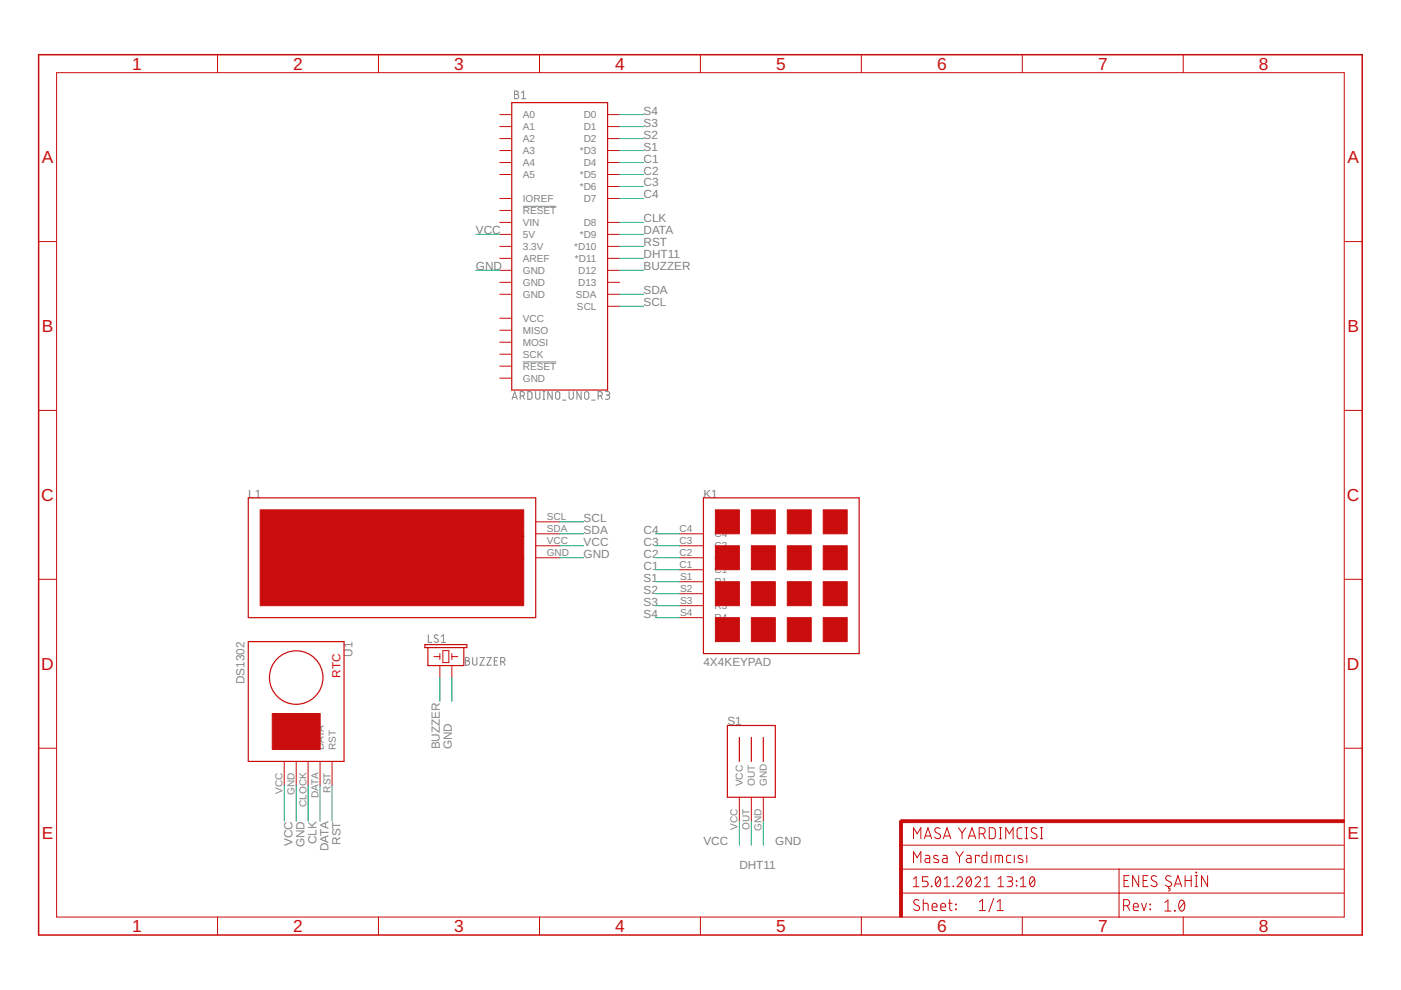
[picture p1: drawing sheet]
<?xml version="1.0" encoding="utf-8"?>
<!DOCTYPE eagle SYSTEM "eagle.dtd">
<!--
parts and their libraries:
SparkFun-Boards: Licensing: Creative Commons ShareAlike 4.0 International - https://creativecommons.org/licenses/by-sa/4.0
-->
<eagle version="9.6.2">
<drawing>
<settings>
<setting alwaysvectorfont="no"/>
<setting verticaltext="up"/>
</settings>
<grid distance="0.1" unitdist="inch" unit="inch" style="lines" multiple="1" display="yes" altdistance="0.01" altunitdist="inch" altunit="inch"/>
<schematic xreflabel="%F%N/%S.%C%R" xrefpart="/%S.%C%R">
<libraries>
<library name="SparkFun-Boards">
<symbols>
<symbol name="ARDUINO_R3">
<wire x1="-10.16" y1="-30.48" x2="-10.16" y2="30.48" width="0.254" layer="94"/>
<wire x1="-10.16" y1="30.48" x2="10.16" y2="30.48" width="0.254" layer="94"/>
<wire x1="10.16" y1="30.48" x2="10.16" y2="-30.48" width="0.254" layer="94"/>
<wire x1="10.16" y1="-30.48" x2="-10.16" y2="-30.48" width="0.254" layer="94"/>
<text x="-9.652" y="31.242" size="1.778" layer="95" font="vector">&gt;Name</text>
<text x="-10.16" y="-30.734" size="1.778" layer="96" font="vector" align="top-left">&gt;Value</text>
<pin name="D0" x="12.7" y="27.94" visible="pin" length="short" rot="R180"/>
<pin name="D1" x="12.7" y="25.4" visible="pin" length="short" rot="R180"/>
<pin name="D2" x="12.7" y="22.86" visible="pin" length="short" rot="R180"/>
<pin name="*D3" x="12.7" y="20.32" visible="pin" length="short" rot="R180"/>
<pin name="D4" x="12.7" y="17.78" visible="pin" length="short" rot="R180"/>
<pin name="*D5" x="12.7" y="15.24" visible="pin" length="short" rot="R180"/>
<pin name="*D6" x="12.7" y="12.7" visible="pin" length="short" rot="R180"/>
<pin name="D7" x="12.7" y="10.16" visible="pin" length="short" rot="R180"/>
<pin name="D8" x="12.7" y="5.08" visible="pin" length="short" rot="R180"/>
<pin name="*D9" x="12.7" y="2.54" visible="pin" length="short" rot="R180"/>
<pin name="*D10" x="12.7" y="0" visible="pin" length="short" rot="R180"/>
<pin name="*D11" x="12.7" y="-2.54" visible="pin" length="short" rot="R180"/>
<pin name="D12" x="12.7" y="-5.08" visible="pin" length="short" rot="R180"/>
<pin name="D13" x="12.7" y="-7.62" visible="pin" length="short" rot="R180"/>
<pin name="A0" x="-12.7" y="27.94" visible="pin" length="short"/>
<pin name="A1" x="-12.7" y="25.4" visible="pin" length="short"/>
<pin name="A2" x="-12.7" y="22.86" visible="pin" length="short"/>
<pin name="A3" x="-12.7" y="20.32" visible="pin" length="short"/>
<pin name="A4" x="-12.7" y="17.78" visible="pin" length="short"/>
<pin name="A5" x="-12.7" y="15.24" visible="pin" length="short"/>
<pin name="VIN" x="-12.7" y="5.08" visible="pin" length="short"/>
<pin name="!RESET!@1" x="-12.7" y="7.62" visible="pin" length="short"/>
<pin name="5V" x="-12.7" y="2.54" visible="pin" length="short"/>
<pin name="AREF" x="-12.7" y="-2.54" visible="pin" length="short"/>
<pin name="GND@2" x="-12.7" y="-5.08" visible="pin" length="short"/>
<pin name="GND@1" x="-12.7" y="-7.62" visible="pin" length="short"/>
<pin name="GND@0" x="-12.7" y="-10.16" visible="pin" length="short"/>
<pin name="3.3V" x="-12.7" y="0" visible="pin" length="short"/>
<pin name="IOREF" x="-12.7" y="10.16" visible="pin" length="short"/>
<pin name="SDA" x="12.7" y="-10.16" visible="pin" length="short" rot="R180"/>
<pin name="SCL" x="12.7" y="-12.7" visible="pin" length="short" rot="R180"/>
<pin name="VCC" x="-12.7" y="-15.24" visible="pin" length="short"/>
<pin name="MISO" x="-12.7" y="-17.78" visible="pin" length="short"/>
<pin name="MOSI" x="-12.7" y="-20.32" visible="pin" length="short"/>
<pin name="SCK" x="-12.7" y="-22.86" visible="pin" length="short"/>
<pin name="!RESET!@2" x="-12.7" y="-25.4" visible="pin" length="short"/>
<pin name="GND" x="-12.7" y="-27.94" visible="pin" length="short"/>
</symbol>
</symbols>
<devicesets>
<deviceset name="ARDUINO_UNO_R3" prefix="B">
<gates>
<gate name="G$1" symbol="ARDUINO_R3" x="0" y="0"/>
</gates>
<devices>
<device name="" package="ARDUINO_R3">
<connects>
<connect gate="G$1" pin="!RESET!@1" pad="RESET@1"/>
<connect gate="G$1" pin="!RESET!@2" pad="RESET@2"/>
<connect gate="G$1" pin="*D10" pad="D10"/>
<connect gate="G$1" pin="*D11" pad="D11"/>
<connect gate="G$1" pin="*D3" pad="D3"/>
<connect gate="G$1" pin="*D5" pad="D5"/>
<connect gate="G$1" pin="*D6" pad="D6"/>
<connect gate="G$1" pin="*D9" pad="D9"/>
<connect gate="G$1" pin="3.3V" pad="3.3V"/>
<connect gate="G$1" pin="5V" pad="5V"/>
<connect gate="G$1" pin="A0" pad="A0"/>
<connect gate="G$1" pin="A1" pad="A1"/>
<connect gate="G$1" pin="A2" pad="A2"/>
<connect gate="G$1" pin="A3" pad="A3"/>
<connect gate="G$1" pin="A4" pad="A4"/>
<connect gate="G$1" pin="A5" pad="A5"/>
<connect gate="G$1" pin="AREF" pad="AREF"/>
<connect gate="G$1" pin="D0" pad="D0"/>
<connect gate="G$1" pin="D1" pad="D1"/>
<connect gate="G$1" pin="D12" pad="D12"/>
<connect gate="G$1" pin="D13" pad="D13"/>
<connect gate="G$1" pin="D2" pad="D2"/>
<connect gate="G$1" pin="D4" pad="D4"/>
<connect gate="G$1" pin="D7" pad="D7"/>
<connect gate="G$1" pin="D8" pad="D8"/>
<connect gate="G$1" pin="GND" pad="GND@1"/>
<connect gate="G$1" pin="GND@0" pad="GND@2"/>
<connect gate="G$1" pin="GND@1" pad="GND@3"/>
<connect gate="G$1" pin="GND@2" pad="GND@4"/>
<connect gate="G$1" pin="IOREF" pad="IOREF"/>
<connect gate="G$1" pin="MISO" pad="MISO"/>
<connect gate="G$1" pin="MOSI" pad="MOSI"/>
<connect gate="G$1" pin="SCK" pad="SCK"/>
<connect gate="G$1" pin="SCL" pad="SCL"/>
<connect gate="G$1" pin="SDA" pad="SDA"/>
<connect gate="G$1" pin="VCC" pad="VCC"/>
<connect gate="G$1" pin="VIN" pad="VIN"/>
</connects>
<package3dinstances>
<package3dinstance package3d_urn="urn:adsk.eagle:package:37330/1"/>
</package3dinstances>
<technologies>
<technology name=""/>
</technologies>
</device>
<device name="NO_HOLES" package="ARDUINO_R3_NO_HOLES">
<connects>
<connect gate="G$1" pin="!RESET!@1" pad="RESET@1"/>
<connect gate="G$1" pin="!RESET!@2" pad="RESET@2"/>
<connect gate="G$1" pin="*D10" pad="D10"/>
<connect gate="G$1" pin="*D11" pad="D11"/>
<connect gate="G$1" pin="*D3" pad="D3"/>
<connect gate="G$1" pin="*D5" pad="D5"/>
<connect gate="G$1" pin="*D6" pad="D6"/>
<connect gate="G$1" pin="*D9" pad="D9"/>
<connect gate="G$1" pin="3.3V" pad="3.3V"/>
<connect gate="G$1" pin="5V" pad="5V"/>
<connect gate="G$1" pin="A0" pad="A0"/>
<connect gate="G$1" pin="A1" pad="A1"/>
<connect gate="G$1" pin="A2" pad="A2"/>
<connect gate="G$1" pin="A3" pad="A3"/>
<connect gate="G$1" pin="A4" pad="A4"/>
<connect gate="G$1" pin="A5" pad="A5"/>
<connect gate="G$1" pin="AREF" pad="AREF"/>
<connect gate="G$1" pin="D0" pad="D0"/>
<connect gate="G$1" pin="D1" pad="D1"/>
<connect gate="G$1" pin="D12" pad="D12"/>
<connect gate="G$1" pin="D13" pad="D13"/>
<connect gate="G$1" pin="D2" pad="D2"/>
<connect gate="G$1" pin="D4" pad="D4"/>
<connect gate="G$1" pin="D7" pad="D7"/>
<connect gate="G$1" pin="D8" pad="D8"/>
<connect gate="G$1" pin="GND" pad="GND@1"/>
<connect gate="G$1" pin="GND@0" pad="GND@2"/>
<connect gate="G$1" pin="GND@1" pad="GND@3"/>
<connect gate="G$1" pin="GND@2" pad="GND@4"/>
<connect gate="G$1" pin="IOREF" pad="IOREF"/>
<connect gate="G$1" pin="MISO" pad="MISO"/>
<connect gate="G$1" pin="MOSI" pad="MOSI"/>
<connect gate="G$1" pin="SCK" pad="SCK"/>
<connect gate="G$1" pin="SCL" pad="SCL"/>
<connect gate="G$1" pin="SDA" pad="SDA"/>
<connect gate="G$1" pin="VCC" pad="VCC"/>
<connect gate="G$1" pin="VIN" pad="VIN"/>
</connects>
<package3dinstances>
<package3dinstance package3d_urn="urn:adsk.eagle:package:37331/1"/>
</package3dinstances>
<technologies>
<technology name=""/>
</technologies>
</device>
</devices>
</deviceset>
</devicesets>
</library>
<library name="MASA YARDIMCISI">
<symbols>
<symbol name="DS1302">
<wire x1="-12.7" y1="10.16" x2="12.7" y2="10.16" width="0.254" layer="94"/>
<wire x1="12.7" y1="10.16" x2="12.7" y2="-10.16" width="0.254" layer="94"/>
<wire x1="12.7" y1="-10.16" x2="-12.7" y2="-10.16" width="0.254" layer="94"/>
<wire x1="-12.7" y1="-10.16" x2="-12.7" y2="10.16" width="0.254" layer="94"/>
<circle x="-5.08" y="0" radius="5.6796125" width="0.254" layer="94"/>
<rectangle x1="2.54" y1="-5.08" x2="10.16" y2="5.08" layer="94"/>
<pin name="RST" x="17.78" y="7.62" length="middle" rot="R180"/>
<pin name="DATA" x="17.78" y="5.08" length="middle" rot="R180"/>
<pin name="CLOCK" x="17.78" y="2.54" length="middle" rot="R180"/>
<pin name="GND" x="17.78" y="0" length="middle" rot="R180"/>
<pin name="VCC" x="17.78" y="-2.54" length="middle" rot="R180"/>
<text x="-12.7" y="10.16" size="1.778" layer="95">&gt;NAME</text>
<text x="-12.7" y="-12.7" size="1.778" layer="96">&gt;VALUE</text>
<text x="-10.16" y="7.62" size="1.778" layer="94">RTC</text>
</symbol>
<symbol name="16X2_LCD">
<wire x1="-30.48" y1="12.7" x2="30.48" y2="12.7" width="0.254" layer="94"/>
<wire x1="30.48" y1="12.7" x2="30.48" y2="-12.7" width="0.254" layer="94"/>
<wire x1="30.48" y1="-12.7" x2="-30.48" y2="-12.7" width="0.254" layer="94"/>
<wire x1="-30.48" y1="-12.7" x2="-30.48" y2="12.7" width="0.254" layer="94"/>
<rectangle x1="-27.94" y1="-10.16" x2="27.94" y2="10.16" layer="94"/>
<pin name="SCL" x="35.56" y="7.62" length="middle" rot="R180"/>
<pin name="SDA" x="35.56" y="5.08" length="middle" rot="R180"/>
<pin name="VCC" x="35.56" y="2.54" length="middle" rot="R180"/>
<pin name="GND" x="35.56" y="0" length="middle" rot="R180"/>
<text x="-30.48" y="12.7" size="1.778" layer="95">&gt;NAME</text>
<text x="-30.48" y="-15.24" size="1.778" layer="96">&gt;VALUE</text>
</symbol>
<symbol name="4X4_KEYPAD">
<wire x1="-17.78" y1="17.78" x2="15.24" y2="17.78" width="0.254" layer="94"/>
<wire x1="15.24" y1="17.78" x2="15.24" y2="-15.24" width="0.254" layer="94"/>
<wire x1="15.24" y1="-15.24" x2="-17.78" y2="-15.24" width="0.254" layer="94"/>
<wire x1="-17.78" y1="-15.24" x2="-17.78" y2="17.78" width="0.254" layer="94"/>
<rectangle x1="-15.24" y1="10.16" x2="-10.16" y2="15.24" layer="94"/>
<rectangle x1="-7.62" y1="10.16" x2="-2.54" y2="15.24" layer="94"/>
<rectangle x1="0" y1="10.16" x2="5.08" y2="15.24" layer="94"/>
<rectangle x1="7.62" y1="10.16" x2="12.7" y2="15.24" layer="94"/>
<rectangle x1="-15.24" y1="2.54" x2="-10.16" y2="7.62" layer="94"/>
<rectangle x1="-7.62" y1="2.54" x2="-2.54" y2="7.62" layer="94"/>
<rectangle x1="0" y1="2.54" x2="5.08" y2="7.62" layer="94"/>
<rectangle x1="7.62" y1="2.54" x2="12.7" y2="7.62" layer="94"/>
<rectangle x1="-15.24" y1="-5.08" x2="-10.16" y2="0" layer="94"/>
<rectangle x1="-7.62" y1="-5.08" x2="-2.54" y2="0" layer="94"/>
<rectangle x1="0" y1="-5.08" x2="5.08" y2="0" layer="94"/>
<rectangle x1="7.62" y1="-5.08" x2="12.7" y2="0" layer="94"/>
<rectangle x1="-15.24" y1="-12.7" x2="-10.16" y2="-7.62" layer="94"/>
<rectangle x1="-7.62" y1="-12.7" x2="-2.54" y2="-7.62" layer="94"/>
<rectangle x1="0" y1="-12.7" x2="5.08" y2="-7.62" layer="94"/>
<rectangle x1="7.62" y1="-12.7" x2="12.7" y2="-7.62" layer="94"/>
<pin name="R3" x="-22.86" y="-5.08" length="middle"/>
<pin name="R2" x="-22.86" y="-2.54" length="middle"/>
<pin name="R1" x="-22.86" y="0" length="middle"/>
<pin name="C1" x="-22.86" y="2.54" length="middle"/>
<pin name="C2" x="-22.86" y="5.08" length="middle"/>
<pin name="C3" x="-22.86" y="7.62" length="middle"/>
<pin name="C4" x="-22.86" y="10.16" length="middle"/>
<pin name="R4" x="-22.86" y="-7.62" length="middle"/>
<text x="-17.78" y="17.78" size="1.778" layer="95">&gt;NAME</text>
<text x="-17.78" y="-17.78" size="1.778" layer="96">&gt;VALUE</text>
</symbol>
<symbol name="DHT11">
<wire x1="-5.08" y1="12.7" x2="5.08" y2="12.7" width="0.254" layer="94"/>
<wire x1="5.08" y1="12.7" x2="5.08" y2="-2.54" width="0.254" layer="94"/>
<wire x1="5.08" y1="-2.54" x2="-5.08" y2="-2.54" width="0.254" layer="94"/>
<wire x1="-5.08" y1="-2.54" x2="-5.08" y2="12.7" width="0.254" layer="94"/>
<pin name="VCC" x="-2.54" y="-7.62" length="middle" rot="R90"/>
<pin name="OUT" x="0" y="-7.62" length="middle" rot="R90"/>
<pin name="GND" x="2.54" y="-7.62" length="middle" rot="R90"/>
<wire x1="-2.54" y1="10.16" x2="-2.54" y2="5.08" width="0.254" layer="94"/>
<wire x1="0" y1="10.16" x2="0" y2="5.08" width="0.254" layer="94"/>
<wire x1="2.54" y1="10.16" x2="2.54" y2="5.08" width="0.254" layer="94"/>
<text x="-5.08" y="12.7" size="1.778" layer="95">&gt;NAME</text>
<text x="5.08" y="-5.08" size="1.778" layer="96">&gt;VALUE</text>
</symbol>
</symbols>
<devicesets>
<deviceset name="DS1302" prefix="U" uservalue="yes">
<gates>
<gate name="G$1" symbol="DS1302" x="-43.18" y="12.7"/>
</gates>
<devices>
<device name="" package="DS1302">
<connects>
<connect gate="G$1" pin="CLOCK" pad="CLOCK"/>
<connect gate="G$1" pin="DATA" pad="DATA"/>
<connect gate="G$1" pin="GND" pad="GND"/>
<connect gate="G$1" pin="RST" pad="RST"/>
<connect gate="G$1" pin="VCC" pad="VCC"/>
</connects>
<technologies>
<technology name=""/>
</technologies>
</device>
</devices>
</deviceset>
<deviceset name="16X2_LCD" prefix="L" uservalue="yes">
<gates>
<gate name="G$1" symbol="16X2_LCD" x="-38.1" y="5.08"/>
</gates>
<devices>
<device name="" package="16X2_LCD">
<connects>
<connect gate="G$1" pin="GND" pad="GND"/>
<connect gate="G$1" pin="SCL" pad="SCL"/>
<connect gate="G$1" pin="SDA" pad="SDA"/>
<connect gate="G$1" pin="VCC" pad="VCC"/>
</connects>
<technologies>
<technology name=""/>
</technologies>
</device>
</devices>
</deviceset>
<deviceset name="4X4_KEYPAD" prefix="K" uservalue="yes">
<gates>
<gate name="G$1" symbol="4X4_KEYPAD" x="-20.32" y="-5.08"/>
</gates>
<devices>
<device name="" package="4X4_KEYPAD">
<connects>
<connect gate="G$1" pin="C1" pad="C1"/>
<connect gate="G$1" pin="C2" pad="C2"/>
<connect gate="G$1" pin="C3" pad="C3"/>
<connect gate="G$1" pin="C4" pad="C4"/>
<connect gate="G$1" pin="R1" pad="S1"/>
<connect gate="G$1" pin="R2" pad="S2"/>
<connect gate="G$1" pin="R3" pad="S3"/>
<connect gate="G$1" pin="R4" pad="S4"/>
</connects>
<technologies>
<technology name=""/>
</technologies>
</device>
</devices>
</deviceset>
<deviceset name="DHT11" prefix="S" uservalue="yes">
<gates>
<gate name="G$1" symbol="DHT11" x="-50.8" y="-5.08"/>
</gates>
<devices>
<device name="" package="DHT11">
<connects>
<connect gate="G$1" pin="GND" pad="GND"/>
<connect gate="G$1" pin="OUT" pad="OUT"/>
<connect gate="G$1" pin="VCC" pad="VCC"/>
</connects>
<technologies>
<technology name=""/>
</technologies>
</device>
</devices>
</deviceset>
</devicesets>
</library>
<library name="SparkFun-Electromechanical">
<symbols>
<symbol name="BUZZER">
<wire x1="-1.27" y1="1.905" x2="0" y2="1.905" width="0.1524" layer="94"/>
<wire x1="0" y1="1.905" x2="0" y2="2.54" width="0.1524" layer="94"/>
<wire x1="0" y1="1.905" x2="0" y2="1.27" width="0.1524" layer="94"/>
<wire x1="0.635" y1="3.175" x2="0.635" y2="0.635" width="0.1524" layer="94"/>
<wire x1="0.635" y1="0.635" x2="1.905" y2="0.635" width="0.1524" layer="94"/>
<wire x1="1.905" y1="0.635" x2="1.905" y2="3.175" width="0.1524" layer="94"/>
<wire x1="1.905" y1="3.175" x2="0.635" y2="3.175" width="0.1524" layer="94"/>
<wire x1="2.54" y1="2.54" x2="2.54" y2="1.905" width="0.1524" layer="94"/>
<wire x1="2.54" y1="1.905" x2="3.81" y2="1.905" width="0.1524" layer="94"/>
<wire x1="2.54" y1="1.905" x2="2.54" y2="1.27" width="0.1524" layer="94"/>
<wire x1="5.08" y1="0" x2="5.08" y2="3.81" width="0.254" layer="94"/>
<wire x1="5.08" y1="3.81" x2="5.715" y2="3.81" width="0.254" layer="94"/>
<wire x1="5.715" y1="3.81" x2="5.715" y2="4.445" width="0.254" layer="94"/>
<wire x1="5.715" y1="4.445" x2="-3.175" y2="4.445" width="0.254" layer="94"/>
<wire x1="-3.175" y1="4.445" x2="-3.175" y2="3.81" width="0.254" layer="94"/>
<wire x1="-3.175" y1="3.81" x2="-2.54" y2="3.81" width="0.254" layer="94"/>
<wire x1="-2.54" y1="3.81" x2="-2.54" y2="0" width="0.254" layer="94"/>
<wire x1="-2.54" y1="3.81" x2="5.08" y2="3.81" width="0.254" layer="94"/>
<wire x1="-2.54" y1="0" x2="5.08" y2="0" width="0.254" layer="94"/>
<text x="-2.54" y="4.826" size="1.778" layer="95" font="vector">&gt;NAME</text>
<text x="5.334" y="0" size="1.778" layer="96" font="vector">&gt;VALUE</text>
<pin name="2" x="2.54" y="-2.54" visible="off" length="short" direction="pas" rot="R90"/>
<pin name="1" x="0" y="-2.54" visible="off" length="short" direction="pas" rot="R90"/>
</symbol>
</symbols>
<devicesets>
<deviceset name="BUZZER" prefix="LS">
<gates>
<gate name="G$1" symbol="BUZZER" x="0" y="0"/>
</gates>
<devices>
<device name="-PTH" package="BUZZER-12MM">
<connects>
<connect gate="G$1" pin="1" pad="+"/>
<connect gate="G$1" pin="2" pad="-"/>
</connects>
<package3dinstances>
<package3dinstance package3d_urn="urn:adsk.eagle:package:38558/1"/>
</package3dinstances>
<technologies>
<technology name="">
<attribute name="PROD_ID" value="COMP-08253"/>
<attribute name="SF_SKU" value="COM-07950"/>
</technology>
</technologies>
</device>
<device name="-SMD" package="BUZZER-CCV">
<connects>
<connect gate="G$1" pin="1" pad="+"/>
<connect gate="G$1" pin="2" pad="-"/>
</connects>
<package3dinstances>
<package3dinstance package3d_urn="urn:adsk.eagle:package:38552/1"/>
</package3dinstances>
<technologies>
<technology name="">
<attribute name="PROD_ID" value="COMP-08568"/>
</technology>
</technologies>
</device>
<device name="-PTH_NO_SILK" package="BUZZER-12MM-NS">
<connects>
<connect gate="G$1" pin="1" pad="+"/>
<connect gate="G$1" pin="2" pad="-"/>
</connects>
<package3dinstances>
<package3dinstance package3d_urn="urn:adsk.eagle:package:38553/1"/>
</package3dinstances>
<technologies>
<technology name="">
<attribute name="PROD_ID" value="COMP-08253"/>
<attribute name="SF_SKU" value="COM-07950"/>
</technology>
</technologies>
</device>
<device name="-PTH_KIT_NO_SILK" package="BUZZER-12MM-NS-KIT">
<connects>
<connect gate="G$1" pin="1" pad="+"/>
<connect gate="G$1" pin="2" pad="-"/>
</connects>
<package3dinstances>
<package3dinstance package3d_urn="urn:adsk.eagle:package:38554/1"/>
</package3dinstances>
<technologies>
<technology name="">
<attribute name="PROD_ID" value="COMP-08253"/>
<attribute name="SF_SKU" value="COM-07950"/>
</technology>
</technologies>
</device>
<device name="-SMD_KIT" package="BUZZER-CCV-KIT">
<connects>
<connect gate="G$1" pin="1" pad="+"/>
<connect gate="G$1" pin="2" pad="-"/>
</connects>
<package3dinstances>
<package3dinstance package3d_urn="urn:adsk.eagle:package:38561/1"/>
</package3dinstances>
<technologies>
<technology name="">
<attribute name="PROD_ID" value="COMP-08568"/>
</technology>
</technologies>
</device>
<device name="-PTH_KIT" package="BUZZER-12MM-KIT">
<connects>
<connect gate="G$1" pin="1" pad="+"/>
<connect gate="G$1" pin="2" pad="-"/>
</connects>
<package3dinstances>
<package3dinstance package3d_urn="urn:adsk.eagle:package:38556/1"/>
</package3dinstances>
<technologies>
<technology name="">
<attribute name="PROD_ID" value="COMP-08253"/>
<attribute name="SF_SKU" value="COM-07950"/>
</technology>
</technologies>
</device>
</devices>
</deviceset>
</devicesets>
</library>
<library name="SparkFun-Aesthetics">
<symbols>
<symbol name="FR-A4L">
<rectangle x1="178.7652" y1="0" x2="179.3748" y2="20.32" layer="94"/>
<rectangle x1="225.7552" y1="-26.67" x2="226.3648" y2="67.31" layer="94" rot="R90"/>
<wire x1="225.29" y1="-0.1" x2="225.29" y2="5.08" width="0.1016" layer="94"/>
<wire x1="225.29" y1="5.08" x2="273.05" y2="5.08" width="0.1016" layer="94"/>
<wire x1="225.29" y1="5.08" x2="179.07" y2="5.08" width="0.1016" layer="94"/>
<wire x1="179.07" y1="10.16" x2="225.29" y2="10.16" width="0.1016" layer="94"/>
<wire x1="225.29" y1="10.16" x2="273.05" y2="10.16" width="0.1016" layer="94"/>
<wire x1="179.07" y1="15.24" x2="273.05" y2="15.24" width="0.1016" layer="94"/>
<wire x1="225.29" y1="5.08" x2="225.29" y2="10.16" width="0.1016" layer="94"/>
<wire x1="179.07" y1="19.05" x2="179.07" y2="20.32" width="0.6096" layer="94"/>
<wire x1="179.07" y1="20.32" x2="180.34" y2="20.32" width="0.6096" layer="94"/>
<text x="181.61" y="11.43" size="2.54" layer="94" font="vector">&gt;DRAWING_NAME</text>
<text x="181.61" y="6.35" size="2.286" layer="94" font="vector">&gt;LAST_DATE_TIME</text>
<text x="195.58" y="1.27" size="2.54" layer="94" font="vector">&gt;SHEET</text>
<text x="181.61" y="1.27" size="2.54" layer="94" font="vector">Sheet:</text>
<text x="181.61" y="16.51" size="2.54" layer="94" font="vector">&gt;CNAME</text>
<text x="226.16" y="1.27" size="2.54" layer="94" font="vector">Rev:</text>
<text x="226.26" y="6.35" size="2.54" layer="94" font="vector">&gt;DESIGNER</text>
<text x="234.92" y="1.17" size="2.54" layer="94" font="vector">&gt;CREVISION</text>
<frame x1="-3.81" y1="-3.81" x2="276.86" y2="182.88" columns="8" rows="5" layer="94"/>
</symbol>
</symbols>
<devicesets>
<deviceset name="FRAME-A4L" prefix="FRAME">
<gates>
<gate name="G$1" symbol="FR-A4L" x="0" y="0"/>
</gates>
<devices>
<device name="">
<technologies>
<technology name=""/>
</technologies>
</device>
</devices>
</deviceset>
</devicesets>
</library>
</libraries>
<attributes>
</attributes>
<variantdefs>
</variantdefs>
<classes>
<class number="0" name="default" width="0" drill="0">
</class>
</classes>
<parts>
<part name="B1" library="SparkFun-Boards" deviceset="ARDUINO_UNO_R3" device="" package3d_urn="urn:adsk.eagle:package:37330/1"/>
<part name="U1" library="MASA YARDIMCISI" deviceset="DS1302" device="" value="DS1302"/>
<part name="L1" library="MASA YARDIMCISI" deviceset="16X2_LCD" device=""/>
<part name="K1" library="MASA YARDIMCISI" deviceset="4X4_KEYPAD" device="" value="4X4KEYPAD"/>
<part name="S1" library="MASA YARDIMCISI" deviceset="DHT11" device=""/>
<part name="LS1" library="SparkFun-Electromechanical" deviceset="BUZZER" device="-PTH" package3d_urn="urn:adsk.eagle:package:38558/1" value="BUZZER"/>
<part name="FRAME1" library="SparkFun-Aesthetics" deviceset="FRAME-A4L" device="">
<attribute name="CNAME" value="MASA YARDIMCISI"/>
<attribute name="CREVISION" value="1.0"/>
<attribute name="DESIGNER" value="ENES ŞAHİN"/>
</part>
</parts>
<sheets>
<sheet>
<plain>
</plain>
<instances>
<instance part="B1" gate="G$1" x="-5.08" y="-10.16" smashed="yes">
<attribute name="NAME" x="-14.732" y="21.082" size="1.778" layer="95" font="vector"/>
<attribute name="VALUE" x="-15.24" y="-40.894" size="1.778" layer="96" font="vector" align="top-left"/>
</instance>
<instance part="U1" gate="G$1" x="-60.96" y="-106.68" smashed="yes" rot="R270">
<attribute name="NAME" x="-50.8" y="-93.98" size="1.778" layer="95" rot="R270"/>
<attribute name="VALUE" x="-73.66" y="-93.98" size="1.778" layer="96" rot="R270"/>
</instance>
<instance part="L1" gate="G$1" x="-40.64" y="-76.2" smashed="yes">
<attribute name="NAME" x="-71.12" y="-63.5" size="1.778" layer="95"/>
<attribute name="VALUE" x="-71.12" y="-91.44" size="1.778" layer="96"/>
</instance>
<instance part="K1" gate="G$1" x="43.18" y="-81.28" smashed="yes">
<attribute name="NAME" x="25.4" y="-63.5" size="1.778" layer="95"/>
<attribute name="VALUE" x="25.4" y="-99.06" size="1.778" layer="96"/>
</instance>
<instance part="S1" gate="G$1" x="35.56" y="-124.46" smashed="yes">
<attribute name="NAME" x="30.48" y="-111.76" size="1.778" layer="95"/>
<attribute name="VALUE" x="40.64" y="-129.54" size="1.778" layer="96"/>
</instance>
<instance part="LS1" gate="G$1" x="-30.48" y="-99.06" smashed="yes">
<attribute name="NAME" x="-33.02" y="-94.234" size="1.778" layer="95" font="vector"/>
<attribute name="VALUE" x="-25.146" y="-99.06" size="1.778" layer="96" font="vector"/>
</instance>
<instance part="FRAME1" gate="G$1" x="-111.76" y="-152.4" smashed="yes">
<attribute name="DRAWING_NAME" x="69.85" y="-140.97" size="2.54" layer="94" font="vector"/>
<attribute name="LAST_DATE_TIME" x="69.85" y="-146.05" size="2.286" layer="94" font="vector"/>
<attribute name="SHEET" x="83.82" y="-151.13" size="2.54" layer="94" font="vector"/>
<attribute name="CNAME" x="69.85" y="-135.89" size="2.54" layer="94" font="vector"/>
<attribute name="CREVISION" x="123.16" y="-151.23" size="2.54" layer="94" font="vector"/>
<attribute name="DESIGNER" x="114.5" y="-146.05" size="2.54" layer="94" font="vector"/>
</instance>
</instances>
<busses>
</busses>
<nets>
<net name="SCL" class="0">
<segment>
<pinref part="L1" gate="G$1" pin="SCL"/>
<wire x1="-5.08" y1="-68.58" x2="0" y2="-68.58" width="0.1524" layer="91"/>
<label x="0" y="-68.58" size="1.778" layer="95"/>
</segment>
<segment>
<pinref part="B1" gate="G$1" pin="SCL"/>
<wire x1="7.62" y1="-22.86" x2="12.7" y2="-22.86" width="0.1524" layer="91"/>
<label x="12.7" y="-22.86" size="1.778" layer="95"/>
</segment>
</net>
<net name="SDA" class="0">
<segment>
<pinref part="L1" gate="G$1" pin="SDA"/>
<wire x1="-5.08" y1="-71.12" x2="0" y2="-71.12" width="0.1524" layer="91"/>
<label x="0" y="-71.12" size="1.778" layer="95"/>
</segment>
<segment>
<pinref part="B1" gate="G$1" pin="SDA"/>
<wire x1="7.62" y1="-20.32" x2="12.7" y2="-20.32" width="0.1524" layer="91"/>
<label x="12.7" y="-20.32" size="1.778" layer="95"/>
</segment>
</net>
<net name="VCC" class="0">
<segment>
<pinref part="L1" gate="G$1" pin="VCC"/>
<wire x1="-5.08" y1="-73.66" x2="0" y2="-73.66" width="0.1524" layer="91"/>
<label x="0" y="-73.66" size="1.778" layer="95"/>
</segment>
<segment>
<pinref part="U1" gate="G$1" pin="VCC"/>
<wire x1="-63.5" y1="-124.46" x2="-63.5" y2="-132.08" width="0.1524" layer="91"/>
<label x="-63.5" y="-132.08" size="1.778" layer="95" rot="R270"/>
</segment>
<segment>
<pinref part="S1" gate="G$1" pin="VCC"/>
<wire x1="33.02" y1="-132.08" x2="33.02" y2="-137.16" width="0.1524" layer="91"/>
<label x="25.4" y="-137.16" size="1.778" layer="95"/>
</segment>
<segment>
<pinref part="B1" gate="G$1" pin="5V"/>
<wire x1="-17.78" y1="-7.62" x2="-22.86" y2="-7.62" width="0.1524" layer="91"/>
<label x="-22.86" y="-7.62" size="1.778" layer="95"/>
</segment>
</net>
<net name="GND" class="0">
<segment>
<pinref part="L1" gate="G$1" pin="GND"/>
<wire x1="-5.08" y1="-76.2" x2="0" y2="-76.2" width="0.1524" layer="91"/>
<label x="0" y="-76.2" size="1.778" layer="95"/>
</segment>
<segment>
<pinref part="U1" gate="G$1" pin="GND"/>
<wire x1="-60.96" y1="-124.46" x2="-60.96" y2="-132.08" width="0.1524" layer="91"/>
<label x="-60.96" y="-132.08" size="1.778" layer="95" rot="R270"/>
</segment>
<segment>
<pinref part="LS1" gate="G$1" pin="2"/>
<wire x1="-27.94" y1="-101.6" x2="-27.94" y2="-106.68" width="0.1524" layer="91"/>
<label x="-27.94" y="-116.84" size="1.778" layer="95" rot="R90"/>
</segment>
<segment>
<pinref part="S1" gate="G$1" pin="GND"/>
<wire x1="38.1" y1="-132.08" x2="38.1" y2="-137.16" width="0.1524" layer="91"/>
<label x="40.64" y="-137.16" size="1.778" layer="95"/>
</segment>
<segment>
<pinref part="B1" gate="G$1" pin="GND@2"/>
<wire x1="-17.78" y1="-15.24" x2="-22.86" y2="-15.24" width="0.1524" layer="91"/>
<label x="-22.86" y="-15.24" size="1.778" layer="95"/>
</segment>
</net>
<net name="C4" class="0">
<segment>
<pinref part="K1" gate="G$1" pin="C4"/>
<wire x1="20.32" y1="-71.12" x2="15.24" y2="-71.12" width="0.1524" layer="91"/>
<label x="12.7" y="-71.12" size="1.778" layer="95"/>
</segment>
<segment>
<pinref part="B1" gate="G$1" pin="D7"/>
<wire x1="7.62" y1="0" x2="12.7" y2="0" width="0.1524" layer="91"/>
<label x="12.7" y="0" size="1.778" layer="95"/>
</segment>
</net>
<net name="C3" class="0">
<segment>
<pinref part="K1" gate="G$1" pin="C3"/>
<wire x1="20.32" y1="-73.66" x2="15.24" y2="-73.66" width="0.1524" layer="91"/>
<label x="12.7" y="-73.66" size="1.778" layer="95"/>
</segment>
<segment>
<pinref part="B1" gate="G$1" pin="*D6"/>
<wire x1="7.62" y1="2.54" x2="12.7" y2="2.54" width="0.1524" layer="91"/>
<label x="12.7" y="2.54" size="1.778" layer="95"/>
</segment>
</net>
<net name="C2" class="0">
<segment>
<pinref part="K1" gate="G$1" pin="C2"/>
<wire x1="20.32" y1="-76.2" x2="15.24" y2="-76.2" width="0.1524" layer="91"/>
<label x="12.7" y="-76.2" size="1.778" layer="95"/>
</segment>
<segment>
<pinref part="B1" gate="G$1" pin="*D5"/>
<wire x1="7.62" y1="5.08" x2="12.7" y2="5.08" width="0.1524" layer="91"/>
<label x="12.7" y="5.08" size="1.778" layer="95"/>
</segment>
</net>
<net name="C1" class="0">
<segment>
<pinref part="K1" gate="G$1" pin="C1"/>
<wire x1="20.32" y1="-78.74" x2="15.24" y2="-78.74" width="0.1524" layer="91"/>
<label x="12.7" y="-78.74" size="1.778" layer="95"/>
</segment>
<segment>
<pinref part="B1" gate="G$1" pin="D4"/>
<wire x1="7.62" y1="7.62" x2="12.7" y2="7.62" width="0.1524" layer="91"/>
<label x="12.7" y="7.62" size="1.778" layer="95"/>
</segment>
</net>
<net name="S1" class="0">
<segment>
<pinref part="K1" gate="G$1" pin="R1"/>
<wire x1="20.32" y1="-81.28" x2="15.24" y2="-81.28" width="0.1524" layer="91"/>
<label x="12.7" y="-81.28" size="1.778" layer="95"/>
</segment>
<segment>
<pinref part="B1" gate="G$1" pin="*D3"/>
<wire x1="7.62" y1="10.16" x2="12.7" y2="10.16" width="0.1524" layer="91"/>
<label x="12.7" y="10.16" size="1.778" layer="95"/>
</segment>
</net>
<net name="S2" class="0">
<segment>
<pinref part="K1" gate="G$1" pin="R2"/>
<wire x1="20.32" y1="-83.82" x2="15.24" y2="-83.82" width="0.1524" layer="91"/>
<label x="12.7" y="-83.82" size="1.778" layer="95"/>
</segment>
<segment>
<pinref part="B1" gate="G$1" pin="D2"/>
<wire x1="7.62" y1="12.7" x2="12.7" y2="12.7" width="0.1524" layer="91"/>
<label x="12.7" y="12.7" size="1.778" layer="95"/>
</segment>
</net>
<net name="S3" class="0">
<segment>
<pinref part="K1" gate="G$1" pin="R3"/>
<wire x1="20.32" y1="-86.36" x2="15.24" y2="-86.36" width="0.1524" layer="91"/>
<label x="12.7" y="-86.36" size="1.778" layer="95"/>
</segment>
<segment>
<pinref part="B1" gate="G$1" pin="D1"/>
<wire x1="7.62" y1="15.24" x2="12.7" y2="15.24" width="0.1524" layer="91"/>
<label x="12.7" y="15.24" size="1.778" layer="95"/>
</segment>
</net>
<net name="S4" class="0">
<segment>
<pinref part="K1" gate="G$1" pin="R4"/>
<wire x1="20.32" y1="-88.9" x2="15.24" y2="-88.9" width="0.1524" layer="91"/>
<label x="12.7" y="-88.9" size="1.778" layer="95"/>
</segment>
<segment>
<pinref part="B1" gate="G$1" pin="D0"/>
<wire x1="7.62" y1="17.78" x2="12.7" y2="17.78" width="0.1524" layer="91"/>
<label x="12.7" y="17.78" size="1.778" layer="95"/>
</segment>
</net>
<net name="DHT11" class="0">
<segment>
<pinref part="S1" gate="G$1" pin="OUT"/>
<wire x1="35.56" y1="-132.08" x2="35.56" y2="-137.16" width="0.1524" layer="91"/>
<label x="33.02" y="-142.24" size="1.778" layer="95"/>
</segment>
<segment>
<pinref part="B1" gate="G$1" pin="*D11"/>
<wire x1="7.62" y1="-12.7" x2="12.7" y2="-12.7" width="0.1524" layer="91"/>
<label x="12.7" y="-12.7" size="1.778" layer="95"/>
</segment>
</net>
<net name="BUZZER" class="0">
<segment>
<pinref part="LS1" gate="G$1" pin="1"/>
<wire x1="-30.48" y1="-101.6" x2="-30.48" y2="-106.68" width="0.1524" layer="91"/>
<label x="-30.48" y="-116.84" size="1.778" layer="95" rot="R90"/>
</segment>
<segment>
<pinref part="B1" gate="G$1" pin="D12"/>
<wire x1="7.62" y1="-15.24" x2="12.7" y2="-15.24" width="0.1524" layer="91"/>
<label x="12.7" y="-15.24" size="1.778" layer="95"/>
</segment>
</net>
<net name="CLK" class="0">
<segment>
<pinref part="U1" gate="G$1" pin="CLOCK"/>
<wire x1="-58.42" y1="-124.46" x2="-58.42" y2="-132.08" width="0.1524" layer="91"/>
<label x="-58.42" y="-132.08" size="1.778" layer="95" rot="R270"/>
</segment>
<segment>
<pinref part="B1" gate="G$1" pin="D8"/>
<wire x1="7.62" y1="-5.08" x2="12.7" y2="-5.08" width="0.1524" layer="91"/>
<label x="12.7" y="-5.08" size="1.778" layer="95"/>
</segment>
</net>
<net name="DATA" class="0">
<segment>
<pinref part="U1" gate="G$1" pin="DATA"/>
<wire x1="-55.88" y1="-124.46" x2="-55.88" y2="-132.08" width="0.1524" layer="91"/>
<label x="-55.88" y="-132.08" size="1.778" layer="95" rot="R270"/>
</segment>
<segment>
<pinref part="B1" gate="G$1" pin="*D9"/>
<wire x1="7.62" y1="-7.62" x2="12.7" y2="-7.62" width="0.1524" layer="91"/>
<label x="12.7" y="-7.62" size="1.778" layer="95"/>
</segment>
</net>
<net name="RST" class="0">
<segment>
<pinref part="U1" gate="G$1" pin="RST"/>
<wire x1="-53.34" y1="-124.46" x2="-53.34" y2="-132.08" width="0.1524" layer="91"/>
<label x="-53.34" y="-132.08" size="1.778" layer="95" rot="R270"/>
</segment>
<segment>
<pinref part="B1" gate="G$1" pin="*D10"/>
<wire x1="7.62" y1="-10.16" x2="12.7" y2="-10.16" width="0.1524" layer="91"/>
<label x="12.7" y="-10.16" size="1.778" layer="95"/>
</segment>
</net>
</nets>
</sheet>
</sheets>
</schematic>
</drawing>
<compatibility>
<note version="8.2" severity="warning">
Since Version 8.2, EAGLE supports online libraries. The ids
of those online libraries will not be understood (or retained)
with this version.
</note>
<note version="8.3" severity="warning">
Since Version 8.3, EAGLE supports URNs for individual library
assets (packages, symbols, and devices). The URNs of those assets
will not be understood (or retained) with this version.
</note>
<note version="8.3" severity="warning">
Since Version 8.3, EAGLE supports the association of 3D packages
with devices in libraries, schematics, and board files. Those 3D
packages will not be understood (or retained) with this version.
</note>
</compatibility>
</eagle>
